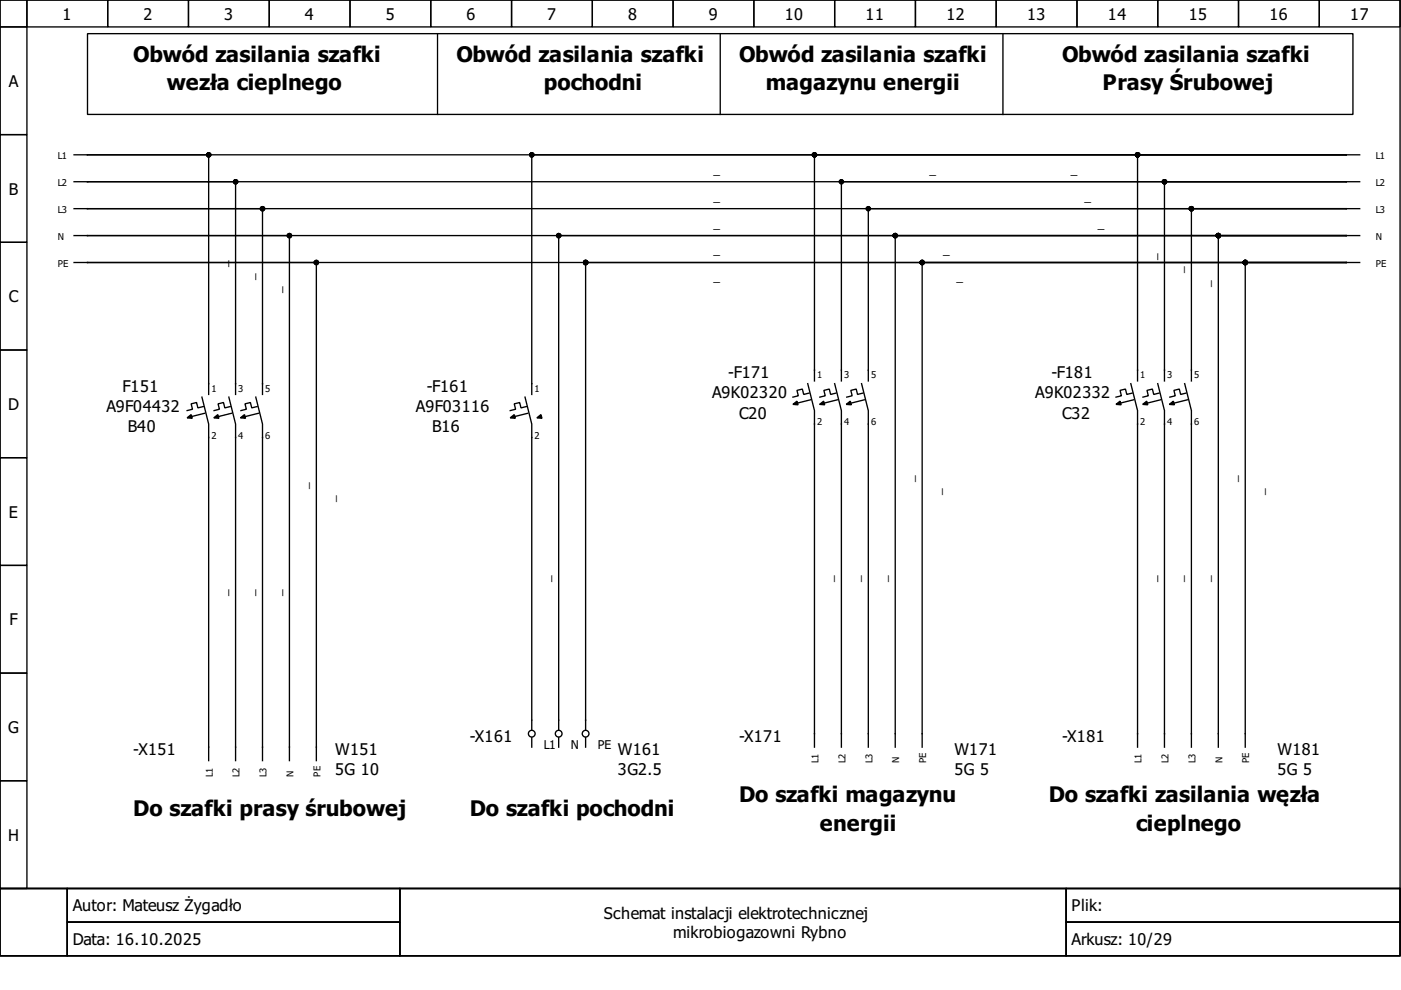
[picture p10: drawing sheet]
<svg xmlns="http://www.w3.org/2000/svg" width="297mm" height="210mm" viewBox="0 0 297 210" stroke-linecap="round" stroke-linejoin="round" font-family="sans-serif">
<g fill="none" stroke="#000" stroke-width=".29">
<path d="M0 0h296.8v188.4h-296.8zM0 0h5.7v5.7h-5.7zM5.7 0h17.1v5.7h-17.1zM22.8 0h17.2v5.7h-17.2zM40 0h17.1v5.7h-17.1zM57.1 0h17.1v5.7h-17.1zM74.2 0h17.1v5.7h-17.1zM91.3 0h17.2v5.7h-17.2zM108.5 0h17.1v5.7h-17.1zM125.6 0h17.1v5.7h-17.1zM142.7 0h17.1v5.7h-17.1zM159.8 0h17.2v5.7h-17.2z"/>
<path d="M177 0h17.1v5.7h-17.1zM194.1 0h17.1v5.7h-17.1zM211.2 0h17.1v5.7h-17.1zM228.3 0h17.2v5.7h-17.2zM245.5 0h17.1v5.7h-17.1zM262.6 0h17.1v5.7h-17.1zM279.7 0h17.1v5.7h-17.1zM0 5.7h5.7v22.8h-5.7zM18.6 7.1h268.3v17.2h-268.3zM92.8 7.1v17.2M152.7 7.1v17.2M212.6 7.1v17.2"/>
<path d="M0 28.5h5.7v22.9h-5.7zM15.7 38.5h2.9M15.7 32.8h2.9M18.6 32.8h25.6v50.8M18.6 38.5h266.8M18.6 32.8h266.8M18.6 38.5h31.3v45.1M285.4 38.5h2.9M285.4 32.8h2.9M285.4 32.8h-44.2v48M285.4 38.5h-38.5v42.3M285.4 32.8h-112.7v48"/>
<path d="M285.4 32.8h-172.7v50.8M285.4 38.5h-107v42.3M0 51.4h5.7v22.8h-5.7zM15.7 55.7h2.9M15.7 44.2h2.9M15.7 49.9h2.9M18.6 44.2h37.1v39.4M18.6 49.9h42.8v111.4M18.6 44.2h266.8M18.6 55.7h48.5v105.6M18.6 49.9h266.8M18.6 55.7h266.8"/>
<path d="M285.4 55.7h2.9M285.4 44.2h2.9M285.4 49.9h2.9M285.4 49.9h-95.6v108.5M285.4 44.2h-101.3v36.6M285.4 55.7h-21.4v102.7M285.4 44.2h-32.8v36.6M285.4 49.9h-27.1v108.5M285.4 55.7h-161.2v99M285.4 55.7h-89.9v102.7M285.4 49.9h-166.9v104.8M0 74.2h5.7v22.8h-5.7z"/>
<path d="M0 97h5.7v22.9h-5.7zM42.8 84.2l1.4 5.7v71.4M43.1 86.2l-1.1 .3-.3-1.2-1.2 .3 .3 1.2-1.1 .3M43.4 87.6l-3.4 .9M48.5 84.2l1.4 5.7v71.4M48.8 86.2l-1.1 .3-.3-1.2-1.2 .3 .3 1.2-1.1 .3M49.1 87.6l-3.4 .9M54.2 84.2l1.5 5.7v71.4M54.5 86.2l-1.1 .3-.3-1.2-1.2 .3 .3 1.2-1.1 .3M54.8 87.6l-3.4 .9M111.3 84.2l1.4 5.7v64.8M111.6 86.2l-1.1 .3-.3-1.2-1.2 .3 .3 1.2-1.1 .3"/>
<path d="M111.9 87.6l-3.4 .9M171.3 81.3l1.4 5.8v71.3M171.5 83.3l-1.1 .3-.3-1.1-1.1 .3 .3 1.1-1.2 .3M171.8 84.8l-3.4 .8M177 81.3l1.4 5.8v71.3M177.2 83.3l-1.1 .3-.3-1.1-1.1 .3 .3 1.1-1.2 .3M177.5 84.8l-3.4 .8M182.7 81.3l1.4 5.8v71.3M183 83.3l-1.2 .3-.3-1.1-1.1 .3 .3 1.1-1.2 .3M183.2 84.8l-3.4 .8M239.8 81.3l1.4 5.8v71.3M240 83.3l-1.1 .3-.3-1.1-1.1 .3 .3 1.1-1.2 .3"/>
<path d="M240.3 84.8l-3.4 .8M245.5 81.3l1.4 5.8v71.3M245.8 83.3l-1.2 .3-.3-1.1-1.1 .3 .3 1.1-1.2 .3M246 84.8l-3.4 .8M251.2 81.3l1.4 5.8v71.3M251.5 83.3l-1.2 .3-.3-1.1-1.1 .3 .3 1.1-1.2 .3M251.7 84.8l-3.4 .8M0 119.9h5.7v22.8h-5.7zM0 142.7h5.7v22.8h-5.7zM112.7 156.4v2M118.5 156.4v2M124.2 156.4v2"/>
<path d="M0 165.5h5.7v22.9h-5.7zM0 188.4h296.8v14.3h-296.8zM0 188.4h14.3v14.3h-14.3zM14.3 188.4h70.5v7.1h-70.5zM14.3 195.5h70.5v7.2h-70.5zM84.8 188.4h141.3v14.3h-141.3zM226.1 188.4h70.7v7.1h-70.7zM226.1 195.5h70.7v7.2h-70.7z"/>
<circle cx="112.7" cy="155.6" r=".71"/>
<circle cx="118.5" cy="155.6" r=".71"/>
<circle cx="124.2" cy="155.6" r=".71"/>
</g>
<g fill="#000" stroke="#000" stroke-width=".29">
<path d="M39.7 88.6l.8-.7 .3 .8zM45.3 88.6l.9-.7 .2 .8zM51 88.6l.8-.7 .3 .8zM108.2 88.6l.8-.7 .3 .8zM113.8 88.6l.9-.7 .2 .8zM168.1 85.7l.9-.6 .2 .7zM173.8 85.7l.8-.6 .3 .7zM179.4 85.7l.9-.6 .2 .7zM236.6 85.7l.9-.6 .2 .7zM242.3 85.7l.8-.6 .3 .7zM247.9 85.7l.9-.6 .2 .7z"/>
<circle cx="44.2" cy="32.8" r=".43"/>
<circle cx="49.9" cy="38.5" r=".43"/>
<circle cx="112.7" cy="32.8" r=".43"/>
<circle cx="172.7" cy="32.8" r=".43"/>
<circle cx="178.4" cy="38.5" r=".43"/>
<circle cx="241.2" cy="32.8" r=".43"/>
<circle cx="246.9" cy="38.5" r=".43"/>
<circle cx="55.7" cy="44.2" r=".43"/>
<circle cx="61.4" cy="49.9" r=".43"/>
<circle cx="67.1" cy="55.7" r=".43"/>
<circle cx="118.5" cy="49.9" r=".43"/>
<circle cx="124.2" cy="55.7" r=".43"/>
<circle cx="184.1" cy="44.2" r=".43"/>
<circle cx="189.8" cy="49.9" r=".43"/>
<circle cx="195.5" cy="55.7" r=".43"/>
<circle cx="252.6" cy="44.2" r=".43"/>
<circle cx="258.3" cy="49.9" r=".43"/>
<circle cx="264" cy="55.7" r=".43"/>
</g>
<g font-size="4.6">
<text x="28.3" y="13.1">Obwód zasilania szafki</text>
<text x="96.8" y="13.1">Obwód zasilania szafki</text>
<text x="156.7" y="13.1">Obwód zasilania szafki</text>
<text x="225.2" y="13.1">Obwód zasilania szafki</text>
<text x="35.4" y="19.1">wezła cieplnego</text>
<text x="115.3" y="19.1">pochodni</text>
<text x="162.4" y="19.1">magazynu energii</text>
<text x="233.8" y="19.1">Prasy Śrubowej</text>
<text x="28.3" y="173">Do szafki prasy śrubowej</text>
<text x="99.6" y="173">Do szafki pochodni</text>
<text x="156.7" y="170.1">Do szafki magazynu</text>
<text x="222.3" y="170.1">Do szafki zasilania węzła</text>
<text x="173.8" y="176.1">energii</text>
<text x="240.9" y="176.1">cieplnego</text>
</g>
<g font-size="3.4">
<text x="13.3" y="4.1">1</text>
<text x="30.4" y="4.1">2</text>
<text x="47.5" y="4.1">3</text>
<text x="64.6" y="4.1">4</text>
<text x="81.8" y="4.1">5</text>
<text x="98.9" y="4.1">6</text>
<text x="116" y="4.1">7</text>
<text x="133.2" y="4.1">8</text>
<text x="150.3" y="4.1">9</text>
<text x="166.4" y="4.1">10</text>
<text x="183.5" y="4.1">11</text>
<text x="200.7" y="4.1">12</text>
<text x="217.8" y="4.1">13</text>
<text x="234.9" y="4.1">14</text>
<text x="252" y="4.1">15</text>
<text x="269.2" y="4.1">16</text>
<text x="286.3" y="4.1">17</text>
<text x="1.9" y="18.4">A</text>
<text x="1.9" y="41.2">B</text>
<text x="1.9" y="64.1">C</text>
<text x="26" y="83.1">F151</text>
<text x="90.5" y="83.1">-F161</text>
<text x="154.4" y="80.2">-F171</text>
<text x="222.9" y="80.2">-F181</text>
<text x="1.7" y="86.9">D</text>
<text x="22.5" y="87.3">A9F04432</text>
<text x="88.2" y="87.3">A9F03116</text>
<text x="151" y="84.5">A9K02320</text>
<text x="156.7" y="88.8">C20</text>
<text x="219.5" y="84.5">A9K02332</text>
<text x="225.2" y="88.8">C32</text>
<text x="27.1" y="91.6">B40</text>
<text x="91.6" y="91.6">B16</text>
<text x="1.9" y="109.7">E</text>
<text x="2" y="132.6">F</text>
<text x="1.7" y="155.4">G</text>
<text x="28.3" y="160.1">-X151</text>
<text x="71.1" y="160.1">W151</text>
<text x="99.6" y="157.3">-X161</text>
<text x="131" y="160.1">W161</text>
<text x="156.7" y="157.3">-X171</text>
<text x="202.4" y="160.1">W171</text>
<text x="225.2" y="157.3">-X181</text>
<text x="270.9" y="160.1">W181</text>
<text x="71.1" y="164.4">5G 10</text>
<text x="131" y="164.4">3G2.5</text>
<text x="202.4" y="164.4">5G 5</text>
<text x="270.9" y="164.4">5G 5</text>
<text x="1.7" y="178.2">H</text>
<text x="15.4" y="193.2">Autor: Mateusz Żygadło</text>
<text x="128" y="194.8">Schemat instalacji elektrotechnicznej</text>
<text x="227.2" y="193.2">Plik:</text>
<text x="15.4" y="200.4">Data: 16.10.2025</text>
<text x="142.7" y="198.8">mikrobiogazowni Rybno</text>
<text x="227.2" y="200.4">Arkusz: 10/29</text>
</g>
<g font-size="2.6">
<text x="151.3" y="36.8">_</text>
<text x="197.1" y="36.8">_</text>
<text x="227.1" y="36.8">_</text>
<text x="151.3" y="42.5">_</text>
<text x="229.9" y="42.5">_</text>
<text x="151.3" y="48.2">_</text>
<text x="151.3" y="53.9">_</text>
<text x="199.9" y="53.9">_</text>
<text x="232.8" y="48.2">_</text>
<text x="48.2" y="56.5" transform="rotate(-90 48.2 56.5)">_</text>
<text x="53.9" y="59.4" transform="rotate(-90 53.9 59.4)">_</text>
<text x="151.3" y="59.7">_</text>
<text x="202.8" y="59.7">_</text>
<text x="245.2" y="55.1" transform="rotate(-90 245.2 55.1)">_</text>
<text x="250.9" y="57.9" transform="rotate(-90 250.9 57.9)">_</text>
<text x="59.7" y="62.2" transform="rotate(-90 59.7 62.2)">_</text>
<text x="256.6" y="60.8" transform="rotate(-90 256.6 60.8)">_</text>
<text x="65.4" y="103.6" transform="rotate(-90 65.4 103.6)">_</text>
<text x="71.1" y="106.5" transform="rotate(-90 71.1 106.5)">_</text>
<text x="193.8" y="102.2" transform="rotate(-90 193.8 102.2)">_</text>
<text x="199.5" y="105" transform="rotate(-90 199.5 105)">_</text>
<text x="262.3" y="102.2" transform="rotate(-90 262.3 102.2)">_</text>
<text x="268" y="105" transform="rotate(-90 268 105)">_</text>
<text x="116.7" y="123.4" transform="rotate(-90 116.7 123.4)">_</text>
<text x="176.7" y="123.4" transform="rotate(-90 176.7 123.4)">_</text>
<text x="182.4" y="123.4" transform="rotate(-90 182.4 123.4)">_</text>
<text x="188.1" y="123.4" transform="rotate(-90 188.1 123.4)">_</text>
<text x="245.2" y="123.4" transform="rotate(-90 245.2 123.4)">_</text>
<text x="250.9" y="123.4" transform="rotate(-90 250.9 123.4)">_</text>
<text x="256.6" y="123.4" transform="rotate(-90 256.6 123.4)">_</text>
<text x="48.2" y="126.3" transform="rotate(-90 48.2 126.3)">_</text>
<text x="53.9" y="126.3" transform="rotate(-90 53.9 126.3)">_</text>
<text x="59.7" y="126.3" transform="rotate(-90 59.7 126.3)">_</text>
<text x="115.3" y="158.8">L1</text>
<text x="121" y="158.8">N</text>
<text x="126.7" y="158.8">PE</text>
</g>
<g font-size="2">
<text x="12.3" y="33.7">L1</text>
<text x="291.7" y="33.7">L1</text>
<text x="12.3" y="39.4">L2</text>
<text x="291.7" y="39.4">L2</text>
<text x="12.3" y="45.1">L3</text>
<text x="291.7" y="45.1">L3</text>
<text x="12.3" y="50.8">N</text>
<text x="291.7" y="50.8">N</text>
<text x="12.3" y="56.5">PE</text>
<text x="291.7" y="56.5">PE</text>
<text x="44.8" y="83.1">1</text>
<text x="50.5" y="83.1">3</text>
<text x="56.2" y="83.1">5</text>
<text x="113.3" y="83.1">1</text>
<text x="173.3" y="80.2">1</text>
<text x="179" y="80.2">3</text>
<text x="184.7" y="80.2">5</text>
<text x="241.8" y="80.2">1</text>
<text x="247.5" y="80.2">3</text>
<text x="253.2" y="80.2">5</text>
<text x="44.8" y="93">2</text>
<text x="50.5" y="93">4</text>
<text x="56.2" y="93">6</text>
<text x="113.3" y="93">2</text>
<text x="173.3" y="90.2">2</text>
<text x="179" y="90.2">4</text>
<text x="184.7" y="90.2">6</text>
<text x="241.8" y="90.2">2</text>
<text x="247.5" y="90.2">4</text>
<text x="253.2" y="90.2">6</text>
<text x="173.5" y="161.8" transform="rotate(-90 173.5 161.8)">L1</text>
<text x="179.2" y="161.8" transform="rotate(-90 179.2 161.8)">L2</text>
<text x="185" y="161.8" transform="rotate(-90 185 161.8)">L3</text>
<text x="190.7" y="161.8" transform="rotate(-90 190.7 161.8)">N</text>
<text x="196.4" y="161.8" transform="rotate(-90 196.4 161.8)">PE</text>
<text x="242" y="161.8" transform="rotate(-90 242 161.8)">L1</text>
<text x="247.7" y="161.8" transform="rotate(-90 247.7 161.8)">L2</text>
<text x="253.5" y="161.8" transform="rotate(-90 253.5 161.8)">L3</text>
<text x="259.2" y="161.8" transform="rotate(-90 259.2 161.8)">N</text>
<text x="264.9" y="161.8" transform="rotate(-90 264.9 161.8)">PE</text>
<text x="45.1" y="164.7" transform="rotate(-90 45.1 164.7)">L1</text>
<text x="50.8" y="164.7" transform="rotate(-90 50.8 164.7)">L2</text>
<text x="56.5" y="164.7" transform="rotate(-90 56.5 164.7)">L3</text>
<text x="62.2" y="164.7" transform="rotate(-90 62.2 164.7)">N</text>
<text x="67.9" y="164.7" transform="rotate(-90 67.9 164.7)">PE</text>
</g>
</svg>
